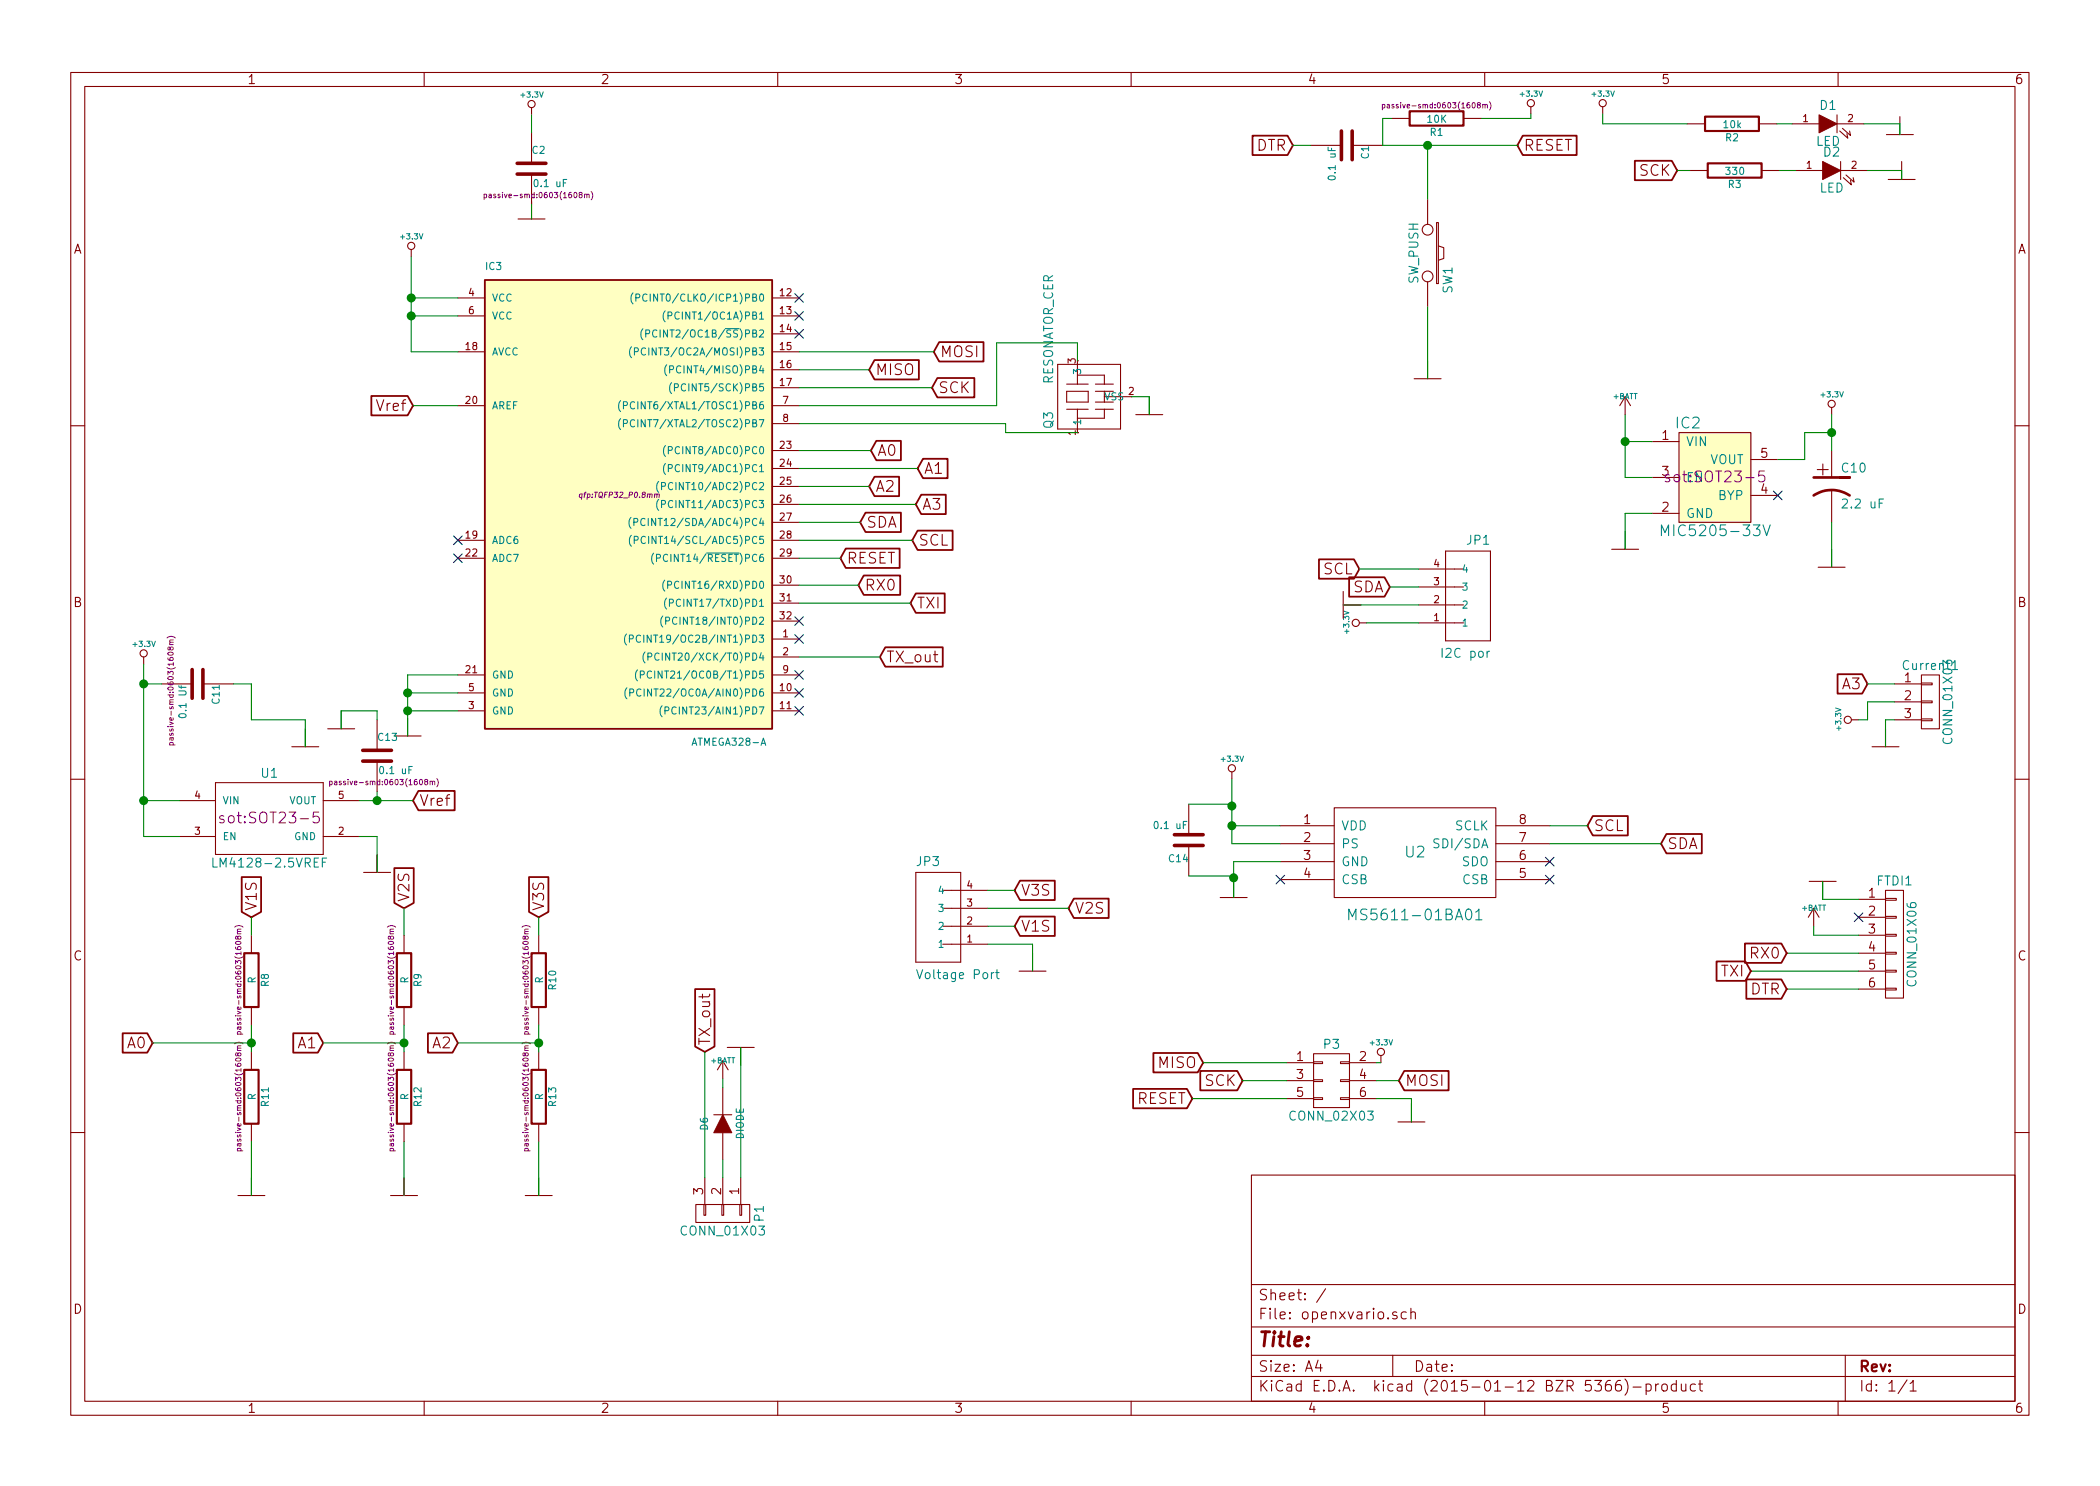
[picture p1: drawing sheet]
EESchema Schematic File Version 2
LIBS:power
LIBS:device
LIBS:transistors
LIBS:conn
LIBS:linear
LIBS:regul
LIBS:74xx
LIBS:cmos4000
LIBS:adc-dac
LIBS:memory
LIBS:xilinx
LIBS:special
LIBS:microcontrollers
LIBS:dsp
LIBS:microchip
LIBS:analog_switches
LIBS:motorola
LIBS:texas
LIBS:intel
LIBS:audio
LIBS:interface
LIBS:digital-audio
LIBS:philips
LIBS:display
LIBS:cypress
LIBS:siliconi
LIBS:opto
LIBS:atmel
LIBS:contrib
LIBS:valves
LIBS:JST-SH
LIBS:SparkFun
LIBS:openxvario-cache
EELAYER 25 0
EELAYER END
$Descr A4 11693 8268
encoding utf-8
Sheet 1 1
Title ""
Date ""
Rev ""
Comp ""
Comment1 ""
Comment2 ""
Comment3 ""
Comment4 ""
$EndDescr
$Comp
L ATMEGA328-A IC3
U 1 1
P 3450 2750
F 0 "IC3" H 2700 4000 40  0000 L BNN
F 1 "ATMEGA328-A" H 3850 1350 40  0000 L BNN
F 2 "qfp:TQFP32_P0.8mm" H 3450 2750 30  0000 C CIN
F 3 "" H 3450 2750 60  0000 C CNN
	1    3450 2750
	1    0    0    -1  
$EndComp
$Comp
L GND #PWR01
U 1 1
P 2270 4090
F 0 "#PWR01" H 2270 4090 30  0001 C CNN
F 1 "GND" H 2270 4020 30  0001 C CNN
F 2 "" H 2270 4090 60  0000 C CNN
F 3 "" H 2270 4090 60  0000 C CNN
	1    2270 4090
	1    0    0    -1  
$EndComp
Text GLabel 4840 2050 2    60   Input ~ 0
MISO
Text GLabel 4680 3100 2    60   Input ~ 0
RESET
Text GLabel 5200 1950 2    60   Input ~ 0
MOSI
Text GLabel 5190 2150 2    60   Input ~ 0
SCK
Text GLabel 4780 3250 2    60   Input ~ 0
RX0
Text GLabel 5070 3350 2    60   Input ~ 0
TXI
Text GLabel 7200 800  0    60   Input ~ 0
DTR
$Comp
L GND #PWR02
U 1 1
P 7950 2100
F 0 "#PWR02" H 7950 2100 30  0001 C CNN
F 1 "GND" H 7950 2030 30  0001 C CNN
F 2 "" H 7950 2100 60  0000 C CNN
F 3 "" H 7950 2100 60  0000 C CNN
	1    7950 2100
	1    0    0    -1  
$EndComp
Text GLabel 9340 940  0    60   Input ~ 0
SCK
$Comp
L R R3
U 1 1
P 9660 940
F 0 "R3" V 9740 940 40  0000 C CNN
F 1 "330" V 9667 941 40  0000 C CNN
F 2 "passive-smd:0603(1608m)" V 9590 940 30  0001 C CNN
F 3 "" H 9660 940 30  0000 C CNN
	1    9660 940 
	0    1    1    0   
$EndComp
$Comp
L LED D2
U 1 1
P 10200 940
F 0 "D2" H 10200 1040 50  0000 C CNN
F 1 "LED" H 10200 840 50  0000 C CNN
F 2 "led:0603(1608m)-SM-LED" H 10200 940 60  0001 C CNN
F 3 "" H 10200 940 60  0000 C CNN
	1    10200 940 
	1    0    0    -1  
$EndComp
$Comp
L GND #PWR03
U 1 1
P 10590 990
F 0 "#PWR03" H 10590 990 30  0001 C CNN
F 1 "GND" H 10590 920 30  0001 C CNN
F 2 "" H 10590 990 60  0000 C CNN
F 3 "" H 10590 990 60  0000 C CNN
	1    10590 990 
	1    0    0    -1  
$EndComp
$Comp
L C C2
U 1 1
P 2960 930
F 0 "C2" H 2960 1030 40  0000 L CNN
F 1 "0.1 uF" H 2966 845 40  0000 L CNN
F 2 "passive-smd:0603(1608m)" H 2998 780 30  0000 C CNN
F 3 "" H 2960 930 60  0000 C CNN
	1    2960 930 
	1    0    0    -1  
$EndComp
$Comp
L GND #PWR04
U 1 1
P 2960 1210
F 0 "#PWR04" H 2960 1210 30  0001 C CNN
F 1 "GND" H 2960 1140 30  0001 C CNN
F 2 "" H 2960 1210 60  0000 C CNN
F 3 "" H 2960 1210 60  0000 C CNN
	1    2960 1210
	1    0    0    -1  
$EndComp
Text GLabel 5080 3000 2    60   Input ~ 0
SCL
Text GLabel 4790 2900 2    60   Input ~ 0
SDA
Text GLabel 4850 2500 2    60   Input ~ 0
A0
Text GLabel 5110 2600 2    60   Input ~ 0
A1
Text GLabel 4840 2700 2    60   Input ~ 0
A2
Text GLabel 5100 2800 2    60   Input ~ 0
A3
$Comp
L MIC5205 IC2
U 1 1
P 9550 2650
F 0 "IC2" H 9400 2950 60  0000 C CNN
F 1 "MIC5205-33V" H 9550 2350 60  0000 C CNN
F 2 "sot:SOT23-5" H 9550 2650 60  0000 C CNN
F 3 "" H 9550 2650 60  0000 C CNN
	1    9550 2650
	1    0    0    -1  
$EndComp
$Comp
L +BATT #PWR05
U 1 1
P 9050 2300
F 0 "#PWR05" H 9050 2250 20  0001 C CNN
F 1 "+BATT" H 9050 2400 30  0000 C CNN
F 2 "" H 9050 2300 60  0000 C CNN
F 3 "" H 9050 2300 60  0000 C CNN
	1    9050 2300
	1    0    0    -1  
$EndComp
$Comp
L GND #PWR06
U 1 1
P 9050 3050
F 0 "#PWR06" H 9050 3050 30  0001 C CNN
F 1 "GND" H 9050 2980 30  0001 C CNN
F 2 "" H 9050 3050 60  0000 C CNN
F 3 "" H 9050 3050 60  0000 C CNN
	1    9050 3050
	1    0    0    -1  
$EndComp
$Comp
L +3.3V #PWR07
U 1 1
P 10200 2300
F 0 "#PWR07" H 10200 2260 30  0001 C CNN
F 1 "+3.3V" H 10200 2410 30  0000 C CNN
F 2 "" H 10200 2300 60  0000 C CNN
F 3 "" H 10200 2300 60  0000 C CNN
	1    10200 2300
	1    0    0    -1  
$EndComp
$Comp
L CP1 C10
U 1 1
P 10200 2700
F 0 "C10" H 10250 2800 50  0000 L CNN
F 1 "2.2 uF" H 10250 2600 50  0000 L CNN
F 2 "SMD_Packages:SMD-0603_c" H 10200 2700 60  0001 C CNN
F 3 "" H 10200 2700 60  0000 C CNN
	1    10200 2700
	1    0    0    -1  
$EndComp
$Comp
L GND #PWR08
U 1 1
P 10200 3150
F 0 "#PWR08" H 10200 3150 30  0001 C CNN
F 1 "GND" H 10200 3080 30  0001 C CNN
F 2 "" H 10200 3150 60  0000 C CNN
F 3 "" H 10200 3150 60  0000 C CNN
	1    10200 3150
	1    0    0    -1  
$EndComp
$Comp
L R R2
U 1 1
P 9645 680
F 0 "R2" V 9725 680 40  0000 C CNN
F 1 "10k" V 9652 681 40  0000 C CNN
F 2 "passive-smd:0603(1608m)" V 9575 680 30  0001 C CNN
F 3 "" H 9645 680 30  0000 C CNN
	1    9645 680 
	0    1    1    0   
$EndComp
$Comp
L LED D1
U 1 1
P 10180 680
F 0 "D1" H 10180 780 50  0000 C CNN
F 1 "LED" H 10180 580 50  0000 C CNN
F 2 "led:0603(1608m)-SM-LED" H 10180 680 60  0001 C CNN
F 3 "" H 10180 680 60  0000 C CNN
	1    10180 680 
	1    0    0    -1  
$EndComp
$Comp
L GND #PWR09
U 1 1
P 10580 740
F 0 "#PWR09" H 10580 740 30  0001 C CNN
F 1 "GND" H 10580 670 30  0001 C CNN
F 2 "" H 10580 740 60  0000 C CNN
F 3 "" H 10580 740 60  0000 C CNN
	1    10580 740 
	1    0    0    -1  
$EndComp
$Comp
L LM4128-2.5VREF U1
U 1 1
P 1500 4550
F 0 "U1" H 1500 4800 50  0000 C CNN
F 1 "LM4128-2.5VREF" H 1500 4300 50  0000 C CNN
F 2 "sot:SOT23-5" H 1500 4550 60  0000 C CNN
F 3 "" H 1500 4550 60  0000 C CNN
	1    1500 4550
	1    0    0    -1  
$EndComp
$Comp
L C C11
U 1 1
P 1100 3800
F 0 "C11" H 1100 3900 40  0000 L CNN
F 1 "0.1 Uf" H 1106 3715 40  0000 L CNN
F 2 "passive-smd:0603(1608m)" H 1138 3650 30  0000 C CNN
F 3 "" H 1100 3800 60  0000 C CNN
	1    1100 3800
	0    1    1    0   
$EndComp
$Comp
L GND #PWR010
U 1 1
P 1700 4150
F 0 "#PWR010" H 1700 4150 30  0001 C CNN
F 1 "GND" H 1700 4080 30  0001 C CNN
F 2 "" H 1700 4150 60  0000 C CNN
F 3 "" H 1700 4150 60  0000 C CNN
	1    1700 4150
	1    0    0    -1  
$EndComp
$Comp
L GND #PWR011
U 1 1
P 2100 4850
F 0 "#PWR011" H 2100 4850 30  0001 C CNN
F 1 "GND" H 2100 4780 30  0001 C CNN
F 2 "" H 2100 4850 60  0000 C CNN
F 3 "" H 2100 4850 60  0000 C CNN
	1    2100 4850
	1    0    0    -1  
$EndComp
Text GLabel 2300 4450 2    60   Input ~ 0
Vref
$Comp
L C C13
U 1 1
P 2100 4200
F 0 "C13" H 2100 4300 40  0000 L CNN
F 1 "0.1 uF" H 2106 4115 40  0000 L CNN
F 2 "passive-smd:0603(1608m)" H 2138 4050 30  0000 C CNN
F 3 "" H 2100 4200 60  0000 C CNN
	1    2100 4200
	1    0    0    -1  
$EndComp
$Comp
L GND #PWR012
U 1 1
P 1900 4050
F 0 "#PWR012" H 1900 4050 30  0001 C CNN
F 1 "GND" H 1900 3980 30  0001 C CNN
F 2 "" H 1900 4050 60  0000 C CNN
F 3 "" H 1900 4050 60  0000 C CNN
	1    1900 4050
	1    0    0    -1  
$EndComp
Text GLabel 2300 2250 0    60   Input ~ 0
Vref
$Comp
L M04JST-PTH JP3
U 1 1
P 5300 5150
F 0 "JP3" H 5100 5480 50  0000 L BNN
F 1 "Voltage Port" H 5100 4850 50  0000 L BNN
F 2 "Pin_Headers:Pin_Header_Straight_1x04" H 5300 5300 50  0001 C CNN
F 3 "" H 5300 5150 60  0000 C CNN
	1    5300 5150
	1    0    0    -1  
$EndComp
$Comp
L GND #PWR013
U 1 1
P 5750 5400
F 0 "#PWR013" H 5750 5400 30  0001 C CNN
F 1 "GND" H 5750 5330 30  0001 C CNN
F 2 "" H 5750 5400 60  0000 C CNN
F 3 "" H 5750 5400 60  0000 C CNN
	1    5750 5400
	1    0    0    -1  
$EndComp
Text GLabel 5650 5150 2    60   Input ~ 0
V1S
Text GLabel 5950 5050 2    60   Input ~ 0
V2S
Text GLabel 5650 4950 2    60   Input ~ 0
V3S
Text GLabel 2250 5050 1    60   Input ~ 0
V2S
$Comp
L R R9
U 1 1
P 2250 5450
F 0 "R9" V 2330 5450 40  0000 C CNN
F 1 "R" V 2257 5451 40  0000 C CNN
F 2 "passive-smd:0603(1608m)" V 2180 5450 30  0000 C CNN
F 3 "" H 2250 5450 30  0000 C CNN
	1    2250 5450
	1    0    0    -1  
$EndComp
$Comp
L GND #PWR014
U 1 1
P 2250 6650
F 0 "#PWR014" H 2250 6650 30  0001 C CNN
F 1 "GND" H 2250 6580 30  0001 C CNN
F 2 "" H 2250 6650 60  0000 C CNN
F 3 "" H 2250 6650 60  0000 C CNN
	1    2250 6650
	1    0    0    -1  
$EndComp
$Comp
L R R12
U 1 1
P 2250 6100
F 0 "R12" V 2330 6100 40  0000 C CNN
F 1 "R" V 2257 6101 40  0000 C CNN
F 2 "passive-smd:0603(1608m)" V 2180 6100 30  0000 C CNN
F 3 "" H 2250 6100 30  0000 C CNN
	1    2250 6100
	1    0    0    -1  
$EndComp
Text GLabel 1400 5100 1    60   Input ~ 0
V1S
$Comp
L R R8
U 1 1
P 1400 5450
F 0 "R8" V 1480 5450 40  0000 C CNN
F 1 "R" V 1407 5451 40  0000 C CNN
F 2 "passive-smd:0603(1608m)" V 1330 5450 30  0000 C CNN
F 3 "" H 1400 5450 30  0000 C CNN
	1    1400 5450
	1    0    0    -1  
$EndComp
$Comp
L GND #PWR015
U 1 1
P 1400 6650
F 0 "#PWR015" H 1400 6650 30  0001 C CNN
F 1 "GND" H 1400 6580 30  0001 C CNN
F 2 "" H 1400 6650 60  0000 C CNN
F 3 "" H 1400 6650 60  0000 C CNN
	1    1400 6650
	1    0    0    -1  
$EndComp
$Comp
L R R11
U 1 1
P 1400 6100
F 0 "R11" V 1480 6100 40  0000 C CNN
F 1 "R" V 1407 6101 40  0000 C CNN
F 2 "passive-smd:0603(1608m)" V 1330 6100 30  0000 C CNN
F 3 "" H 1400 6100 30  0000 C CNN
	1    1400 6100
	1    0    0    -1  
$EndComp
Text GLabel 3000 5100 1    60   Input ~ 0
V3S
$Comp
L R R10
U 1 1
P 3000 5450
F 0 "R10" V 3080 5450 40  0000 C CNN
F 1 "R" V 3007 5451 40  0000 C CNN
F 2 "passive-smd:0603(1608m)" V 2930 5450 30  0000 C CNN
F 3 "" H 3000 5450 30  0000 C CNN
	1    3000 5450
	1    0    0    -1  
$EndComp
$Comp
L GND #PWR016
U 1 1
P 3000 6650
F 0 "#PWR016" H 3000 6650 30  0001 C CNN
F 1 "GND" H 3000 6580 30  0001 C CNN
F 2 "" H 3000 6650 60  0000 C CNN
F 3 "" H 3000 6650 60  0000 C CNN
	1    3000 6650
	1    0    0    -1  
$EndComp
$Comp
L R R13
U 1 1
P 3000 6100
F 0 "R13" V 3080 6100 40  0000 C CNN
F 1 "R" V 3007 6101 40  0000 C CNN
F 2 "passive-smd:0603(1608m)" V 2930 6100 30  0000 C CNN
F 3 "" H 3000 6100 30  0000 C CNN
	1    3000 6100
	1    0    0    -1  
$EndComp
Text GLabel 850  5800 0    60   Input ~ 0
A0
Text GLabel 1800 5800 0    60   Input ~ 0
A1
Text GLabel 2550 5800 0    60   Input ~ 0
A2
Text GLabel 4900 3650 2    60   Input ~ 0
TX_out
$Comp
L GND #PWR017
U 1 1
P 4125 5825
F 0 "#PWR017" H 4125 5825 30  0001 C CNN
F 1 "GND" H 4125 5755 30  0001 C CNN
F 2 "" H 4125 5825 60  0000 C CNN
F 3 "" H 4125 5825 60  0000 C CNN
	1    4125 5825
	-1   0    0    1   
$EndComp
Text GLabel 3925 5850 1    60   Input ~ 0
TX_out
$Comp
L MS5611-01BA01 U2
U 1 1
P 7880 4740
F 0 "U2" H 7880 4740 60  0000 C CNN
F 1 "MS5611-01BA01" H 7880 4390 60  0000 C CNN
F 2 "varano:MS5611-01BA01" H 7880 4740 60  0001 C CNN
F 3 "" H 7880 4740 60  0000 C CNN
	1    7880 4740
	1    0    0    -1  
$EndComp
$Comp
L +3.3V #PWR018
U 1 1
P 6860 4330
F 0 "#PWR018" H 6860 4290 30  0001 C CNN
F 1 "+3.3V" H 6860 4440 30  0000 C CNN
F 2 "" H 6860 4330 60  0000 C CNN
F 3 "" H 6860 4330 60  0000 C CNN
	1    6860 4330
	1    0    0    -1  
$EndComp
$Comp
L GND #PWR019
U 1 1
P 6870 4990
F 0 "#PWR019" H 6870 4990 30  0001 C CNN
F 1 "GND" H 6870 4920 30  0001 C CNN
F 2 "" H 6870 4990 60  0000 C CNN
F 3 "" H 6870 4990 60  0000 C CNN
	1    6870 4990
	1    0    0    -1  
$EndComp
$Comp
L C C14
U 1 1
P 6620 4670
F 0 "C14" H 6620 4770 40  0000 L CNN
F 1 "0.1 uF" H 6626 4585 40  0000 L CNN
F 2 "passive-smd:0603(1608m)" H 6658 4520 30  0001 C CNN
F 3 "" H 6620 4670 60  0000 C CNN
	1    6620 4670
	-1   0    0    1   
$EndComp
Text GLabel 8840 4590 2    60   Input ~ 0
SCL
Text GLabel 9250 4690 2    60   Input ~ 0
SDA
NoConn ~ 7130 4890
NoConn ~ 8630 4890
NoConn ~ 8630 4790
NoConn ~ 4450 1750
NoConn ~ 4450 1650
NoConn ~ 4450 1850
$Comp
L SW_PUSH SW1
U 1 1
P 7950 1400
F 0 "SW1" H 8100 1510 50  0000 C CNN
F 1 "SW_PUSH" H 7950 1320 50  0000 C CNN
F 2 "spark:SparkFun-TACTILE-SWITCH-1101NE" H 7950 1400 60  0001 C CNN
F 3 "" H 7950 1400 60  0000 C CNN
	1    7950 1400
	0    1    1    0   
$EndComp
$Comp
L R R1
U 1 1
P 8000 650
F 0 "R1" V 8080 650 40  0000 C CNN
F 1 "10K" V 8007 651 40  0000 C CNN
F 2 "passive-smd:0603(1608m)" V 7930 650 30  0000 C CNN
F 3 "" H 8000 650 30  0000 C CNN
	1    8000 650 
	0    1    1    0   
$EndComp
$Comp
L C C1
U 1 1
P 7500 800
F 0 "C1" H 7500 900 40  0000 L CNN
F 1 "0.1 uF" H 7506 715 40  0000 L CNN
F 2 "passive-smd:0603(1608m)" H 7538 650 30  0001 C CNN
F 3 "" H 7500 800 60  0000 C CNN
	1    7500 800 
	0    1    1    0   
$EndComp
Text GLabel 8450 800  2    60   Input ~ 0
RESET
$Comp
L RESONATOR_CER Q3
U 1 1
P 6000 2200
F 0 "Q3" H 5820 2330 50  0000 L BNN
F 1 "RESONATOR_CER" H 6070 2330 50  0000 L BNN
F 2 "spark:SparkFun-RESONATOR-SMD" H 6050 1850 50  0001 C CNN
F 3 "" H 6000 2200 60  0000 C CNN
	1    6000 2200
	0    -1   -1   0   
$EndComp
$Comp
L GND #PWR020
U 1 1
P 6400 2300
F 0 "#PWR020" H 6400 2300 30  0001 C CNN
F 1 "GND" H 6400 2230 30  0001 C CNN
F 2 "" H 6400 2300 60  0000 C CNN
F 3 "" H 6400 2300 60  0000 C CNN
	1    6400 2300
	1    0    0    -1  
$EndComp
$Comp
L +BATT #PWR021
U 1 1
P 4025 6000
F 0 "#PWR021" H 4025 5950 20  0001 C CNN
F 1 "+BATT" H 4025 6100 30  0000 C CNN
F 2 "" H 4025 6000 60  0000 C CNN
F 3 "" H 4025 6000 60  0000 C CNN
	1    4025 6000
	1    0    0    -1  
$EndComp
NoConn ~ 2550 3000
NoConn ~ 2550 3100
NoConn ~ 4450 3450
NoConn ~ 4450 3750
NoConn ~ 4450 3850
NoConn ~ 4450 3950
NoConn ~ 4450 3550
NoConn ~ 9900 2750
$Comp
L +3.3V #PWR022
U 1 1
P 2290 1420
F 0 "#PWR022" H 2290 1380 30  0001 C CNN
F 1 "+3.3V" H 2290 1530 30  0000 C CNN
F 2 "" H 2290 1420 60  0000 C CNN
F 3 "" H 2290 1420 60  0000 C CNN
	1    2290 1420
	1    0    0    -1  
$EndComp
$Comp
L +3.3V #PWR023
U 1 1
P 800 3690
F 0 "#PWR023" H 800 3650 30  0001 C CNN
F 1 "+3.3V" H 800 3800 30  0000 C CNN
F 2 "" H 800 3690 60  0000 C CNN
F 3 "" H 800 3690 60  0000 C CNN
	1    800  3690
	1    0    0    -1  
$EndComp
Text GLabel 6700 5910 0    60   Input ~ 0
MISO
Text GLabel 6920 6010 0    60   Input ~ 0
SCK
Text GLabel 6640 6110 0    60   Input ~ 0
RESET
Text GLabel 7790 6010 2    60   Input ~ 0
MOSI
$Comp
L GND #PWR024
U 1 1
P 7860 6240
F 0 "#PWR024" H 7860 6240 30  0001 C CNN
F 1 "GND" H 7860 6170 30  0001 C CNN
F 2 "" H 7860 6240 60  0000 C CNN
F 3 "" H 7860 6240 60  0000 C CNN
	1    7860 6240
	1    0    0    -1  
$EndComp
$Comp
L +3.3V #PWR025
U 1 1
P 7690 5910
F 0 "#PWR025" H 7690 5870 30  0001 C CNN
F 1 "+3.3V" H 7690 6020 30  0000 C CNN
F 2 "" H 7690 5910 60  0000 C CNN
F 3 "" H 7690 5910 60  0000 C CNN
	1    7690 5910
	1    0    0    -1  
$EndComp
$Comp
L CONN_02X03 P3
U 1 1
P 7415 6010
F 0 "P3" H 7415 6210 50  0000 C CNN
F 1 "CONN_02X03" H 7415 5810 50  0000 C CNN
F 2 "Pin_Headers:Pin_Header_Straight_2x03" H 7415 4810 60  0001 C CNN
F 3 "" H 7415 4810 60  0000 C CNN
	1    7415 6010
	1    0    0    -1  
$EndComp
$Comp
L +3.3V #PWR026
U 1 1
P 8525 625
F 0 "#PWR026" H 8525 585 30  0001 C CNN
F 1 "+3.3V" H 8525 735 30  0000 C CNN
F 2 "" H 8525 625 60  0000 C CNN
F 3 "" H 8525 625 60  0000 C CNN
	1    8525 625 
	1    0    0    -1  
$EndComp
$Comp
L +3.3V #PWR027
U 1 1
P 8925 625
F 0 "#PWR027" H 8925 585 30  0001 C CNN
F 1 "+3.3V" H 8925 735 30  0000 C CNN
F 2 "" H 8925 625 60  0000 C CNN
F 3 "" H 8925 625 60  0000 C CNN
	1    8925 625 
	1    0    0    -1  
$EndComp
$Comp
L +3.3V #PWR028
U 1 1
P 2960 630
F 0 "#PWR028" H 2960 590 30  0001 C CNN
F 1 "+3.3V" H 2960 740 30  0000 C CNN
F 2 "" H 2960 630 60  0000 C CNN
F 3 "" H 2960 630 60  0000 C CNN
	1    2960 630 
	1    0    0    -1  
$EndComp
$Comp
L M04JST-PTH JP1
U 1 1
P 8100 3360
F 0 "JP1" H 7900 3690 50  0000 L BNN
F 1 "I2C por" H 7900 3060 50  0000 L BNN
F 2 "jst:con-jst2-BM04B-SRSS-TB" H 8100 3510 50  0001 C CNN
F 3 "" H 8100 3360 60  0000 C CNN
	1    8100 3360
	-1   0    0    -1  
$EndComp
Text GLabel 7570 3160 0    60   Input ~ 0
SCL
Text GLabel 7740 3260 0    60   Input ~ 0
SDA
$Comp
L +3.3V #PWR029
U 1 1
P 7610 3460
F 0 "#PWR029" H 7610 3420 30  0001 C CNN
F 1 "+3.3V" H 7610 3570 30  0000 C CNN
F 2 "" H 7610 3460 60  0000 C CNN
F 3 "" H 7610 3460 60  0000 C CNN
	1    7610 3460
	0    -1   -1   0   
$EndComp
$Comp
L GND #PWR030
U 1 1
P 7480 3360
F 0 "#PWR030" H 7480 3360 30  0001 C CNN
F 1 "GND" H 7480 3290 30  0001 C CNN
F 2 "" H 7480 3360 60  0000 C CNN
F 3 "" H 7480 3360 60  0000 C CNN
	1    7480 3360
	0    1    1    0   
$EndComp
Wire Wire Line
	2550 3750 2270 3750
Wire Wire Line
	2270 3950 2550 3950
Connection ~ 2270 3950
Wire Wire Line
	2270 3750 2270 4090
Wire Wire Line
	2550 3850 2270 3850
Connection ~ 2270 3850
Wire Wire Line
	2550 1650 2290 1650
Wire Wire Line
	2290 1750 2550 1750
Wire Wire Line
	2290 1950 2550 1950
Wire Wire Line
	4450 2050 4840 2050
Wire Wire Line
	4450 3100 4680 3100
Wire Wire Line
	4450 1950 5200 1950
Wire Wire Line
	4450 2150 5190 2150
Wire Wire Line
	4450 3250 4780 3250
Wire Wire Line
	5070 3350 4450 3350
Wire Wire Line
	9410 940  9340 940 
Wire Wire Line
	9910 940  10000 940 
Wire Wire Line
	10590 990  10590 940 
Wire Wire Line
	10590 940  10400 940 
Wire Wire Line
	2960 1130 2960 1210
Wire Wire Line
	4450 3000 5080 3000
Wire Wire Line
	4450 2900 4790 2900
Wire Wire Line
	4450 2500 4850 2500
Wire Wire Line
	4450 2600 5110 2600
Wire Wire Line
	4450 2700 4840 2700
Wire Wire Line
	5100 2800 4450 2800
Wire Wire Line
	9895 680  9980 680 
Wire Wire Line
	10380 680  10580 680 
Wire Wire Line
	10580 680  10580 740 
Wire Wire Line
	800  4450 1000 4450
Wire Wire Line
	800  3690 800  4650
Wire Wire Line
	800  4650 1000 4650
Connection ~ 800  4450
Wire Wire Line
	1700 4000 1700 4150
Wire Wire Line
	900  3800 800  3800
Connection ~ 800  3800
Wire Wire Line
	1300 3800 1400 3800
Wire Wire Line
	2000 4650 2100 4650
Wire Wire Line
	2100 4650 2100 4850
Wire Wire Line
	2000 4450 2300 4450
Wire Wire Line
	2100 4400 2100 4450
Connection ~ 2100 4450
Wire Wire Line
	1900 4050 1900 3950
Wire Wire Line
	1900 3950 2100 3950
Wire Wire Line
	2100 3950 2100 4000
Wire Wire Line
	2300 2250 2550 2250
Wire Wire Line
	5500 5250 5750 5250
Wire Wire Line
	5750 5250 5750 5400
Wire Wire Line
	5500 4950 5650 4950
Wire Wire Line
	5500 5050 5950 5050
Wire Wire Line
	5500 5150 5650 5150
Wire Wire Line
	2250 5050 2250 5200
Wire Wire Line
	2250 5700 2250 5850
Wire Wire Line
	2250 6350 2250 6650
Wire Wire Line
	1800 5800 2250 5800
Connection ~ 2250 5800
Wire Wire Line
	1400 5100 1400 5200
Wire Wire Line
	1400 5700 1400 5850
Wire Wire Line
	1400 6350 1400 6650
Wire Wire Line
	850  5800 1400 5800
Connection ~ 1400 5800
Wire Wire Line
	3000 5100 3000 5200
Wire Wire Line
	3000 5700 3000 5850
Wire Wire Line
	3000 6350 3000 6650
Wire Wire Line
	2550 5800 3000 5800
Connection ~ 3000 5800
Wire Wire Line
	4450 3650 4900 3650
Wire Wire Line
	6860 4590 7130 4590
Wire Wire Line
	6860 4330 6860 4690
Wire Wire Line
	6870 4790 6870 4990
Wire Wire Line
	6870 4790 7130 4790
Wire Wire Line
	6620 4470 6860 4470
Wire Wire Line
	6860 4470 6860 4480
Connection ~ 6860 4480
Wire Wire Line
	6620 4870 6870 4870
Wire Wire Line
	6870 4870 6870 4880
Connection ~ 6870 4880
Wire Wire Line
	6860 4690 7130 4690
Connection ~ 6860 4590
Wire Wire Line
	8840 4590 8630 4590
Wire Wire Line
	9250 4690 8630 4690
Wire Wire Line
	1400 4000 1700 4000
Wire Wire Line
	7950 2100 7950 1700
Wire Wire Line
	7950 800  7950 1100
Wire Wire Line
	8250 650  8525 650 
Wire Wire Line
	7300 800  7200 800 
Wire Wire Line
	7700 800  8450 800 
Wire Wire Line
	7750 650  7700 650 
Wire Wire Line
	7700 650  7700 800 
Connection ~ 7950 800 
Wire Wire Line
	1400 3800 1400 4000
Wire Wire Line
	4450 2250 5550 2250
Wire Wire Line
	5550 2250 5550 1900
Wire Wire Line
	5550 1900 6000 1900
Wire Wire Line
	6000 1900 6000 2000
Wire Wire Line
	6000 2400 5600 2400
Wire Wire Line
	5600 2400 5600 2350
Wire Wire Line
	5600 2350 4450 2350
Wire Wire Line
	6300 2200 6400 2200
Wire Wire Line
	6400 2200 6400 2300
Wire Wire Line
	10200 2300 10200 2500
Wire Wire Line
	10200 2900 10200 3150
Wire Wire Line
	9900 2550 10050 2550
Wire Wire Line
	10050 2550 10050 2400
Wire Wire Line
	10050 2400 10200 2400
Connection ~ 10200 2400
Wire Wire Line
	9200 2450 9050 2450
Wire Wire Line
	9050 2300 9050 2650
Wire Wire Line
	9200 2850 9050 2850
Wire Wire Line
	9050 2850 9050 3050
Wire Wire Line
	9050 2650 9200 2650
Connection ~ 9050 2450
Wire Wire Line
	2290 1420 2290 1950
Connection ~ 2290 1750
Connection ~ 2290 1650
Wire Wire Line
	6700 5910 7165 5910
Wire Wire Line
	6920 6010 7165 6010
Wire Wire Line
	6640 6110 7165 6110
Wire Wire Line
	7665 6010 7790 6010
Wire Wire Line
	7690 5910 7665 5910
Wire Wire Line
	7665 6110 7860 6110
Wire Wire Line
	7860 6110 7860 6240
Wire Wire Line
	8525 650  8525 625 
Wire Wire Line
	9395 680  8925 680 
Wire Wire Line
	8925 680  8925 625 
Wire Wire Line
	2960 630  2960 730 
Wire Wire Line
	7740 3260 7900 3260
Wire Wire Line
	7610 3460 7900 3460
Wire Wire Line
	7480 3360 7900 3360
Wire Wire Line
	7570 3160 7900 3160
$Comp
L CONN_01X03 P1
U 1 1
P 4025 6750
F 0 "P1" H 4025 6950 50  0000 C CNN
F 1 "CONN_01X03" V 4125 6750 50  0000 C CNN
F 2 "Pin_Headers:Pin_Header_Straight_1x03" H 4025 6750 60  0001 C CNN
F 3 "" H 4025 6750 60  0000 C CNN
	1    4025 6750
	0    1    1    0   
$EndComp
Wire Wire Line
	3925 6550 3925 5850
Wire Wire Line
	4125 6550 4125 5825
$Comp
L DIODE D6
U 1 1
P 4025 6250
F 0 "D6" H 4025 6350 40  0000 C CNN
F 1 "DIODE" H 4025 6150 40  0000 C CNN
F 2 "sot:SOT23" H 4025 6250 60  0001 C CNN
F 3 "" H 4025 6250 60  0000 C CNN
	1    4025 6250
	0    -1   -1   0   
$EndComp
Wire Wire Line
	4025 6050 4025 6000
Wire Wire Line
	4025 6550 4025 6450
$Comp
L CONN_01X03 Current1
U 1 1
P 10750 3900
F 0 "Current1" H 10750 4100 50  0000 C CNN
F 1 "CONN_01X03" V 10850 3900 50  0000 C CNN
F 2 "Pin_Headers:Pin_Header_Straight_1x03" H 10750 3900 60  0001 C CNN
F 3 "" H 10750 3900 60  0000 C CNN
	1    10750 3900
	1    0    0    -1  
$EndComp
Text GLabel 10400 3800 0    60   Input ~ 0
A3
$Comp
L +3.3V #PWR031
U 1 1
P 10350 4000
F 0 "#PWR031" H 10350 3960 30  0001 C CNN
F 1 "+3.3V" H 10350 4110 30  0000 C CNN
F 2 "" H 10350 4000 60  0000 C CNN
F 3 "" H 10350 4000 60  0000 C CNN
	1    10350 4000
	0    -1   -1   0   
$EndComp
$Comp
L GND #PWR032
U 1 1
P 10500 4150
F 0 "#PWR032" H 10500 4150 30  0001 C CNN
F 1 "GND" H 10500 4080 30  0001 C CNN
F 2 "" H 10500 4150 60  0000 C CNN
F 3 "" H 10500 4150 60  0000 C CNN
	1    10500 4150
	1    0    0    -1  
$EndComp
Wire Wire Line
	10550 4000 10500 4000
Wire Wire Line
	10500 4000 10500 4150
Wire Wire Line
	10550 3900 10400 3900
Wire Wire Line
	10400 3900 10400 4000
Wire Wire Line
	10400 4000 10350 4000
Wire Wire Line
	10400 3800 10550 3800
$Comp
L CONN_01X06 FTDI1
U 1 1
P 10550 5250
F 0 "FTDI1" H 10550 5600 50  0000 C CNN
F 1 "CONN_01X06" V 10650 5250 50  0000 C CNN
F 2 "Pin_Headers:Pin_Header_Straight_1x06" H 10550 5250 60  0001 C CNN
F 3 "" H 10550 5250 60  0000 C CNN
	1    10550 5250
	1    0    0    -1  
$EndComp
$Comp
L GND #PWR033
U 1 1
P 10150 4900
F 0 "#PWR033" H 10150 4900 30  0001 C CNN
F 1 "GND" H 10150 4830 30  0001 C CNN
F 2 "" H 10150 4900 60  0000 C CNN
F 3 "" H 10150 4900 60  0000 C CNN
	1    10150 4900
	-1   0    0    1   
$EndComp
$Comp
L +BATT #PWR034
U 1 1
P 10100 5150
F 0 "#PWR034" H 10100 5100 20  0001 C CNN
F 1 "+BATT" H 10100 5250 30  0000 C CNN
F 2 "" H 10100 5150 60  0000 C CNN
F 3 "" H 10100 5150 60  0000 C CNN
	1    10100 5150
	1    0    0    -1  
$EndComp
NoConn ~ 10350 5100
Wire Wire Line
	10350 5000 10150 5000
Wire Wire Line
	10150 5000 10150 4900
Wire Wire Line
	10350 5200 10100 5200
Wire Wire Line
	10100 5200 10100 5150
Wire Wire Line
	9950 5300 10350 5300
Wire Wire Line
	9750 5400 10350 5400
Wire Wire Line
	9950 5500 10350 5500
Text GLabel 9750 5400 0    60   Input ~ 0
TXI
Text GLabel 9950 5500 0    60   Input ~ 0
DTR
Text GLabel 9950 5300 0    60   Input ~ 0
RX0
$EndSCHEMATC
